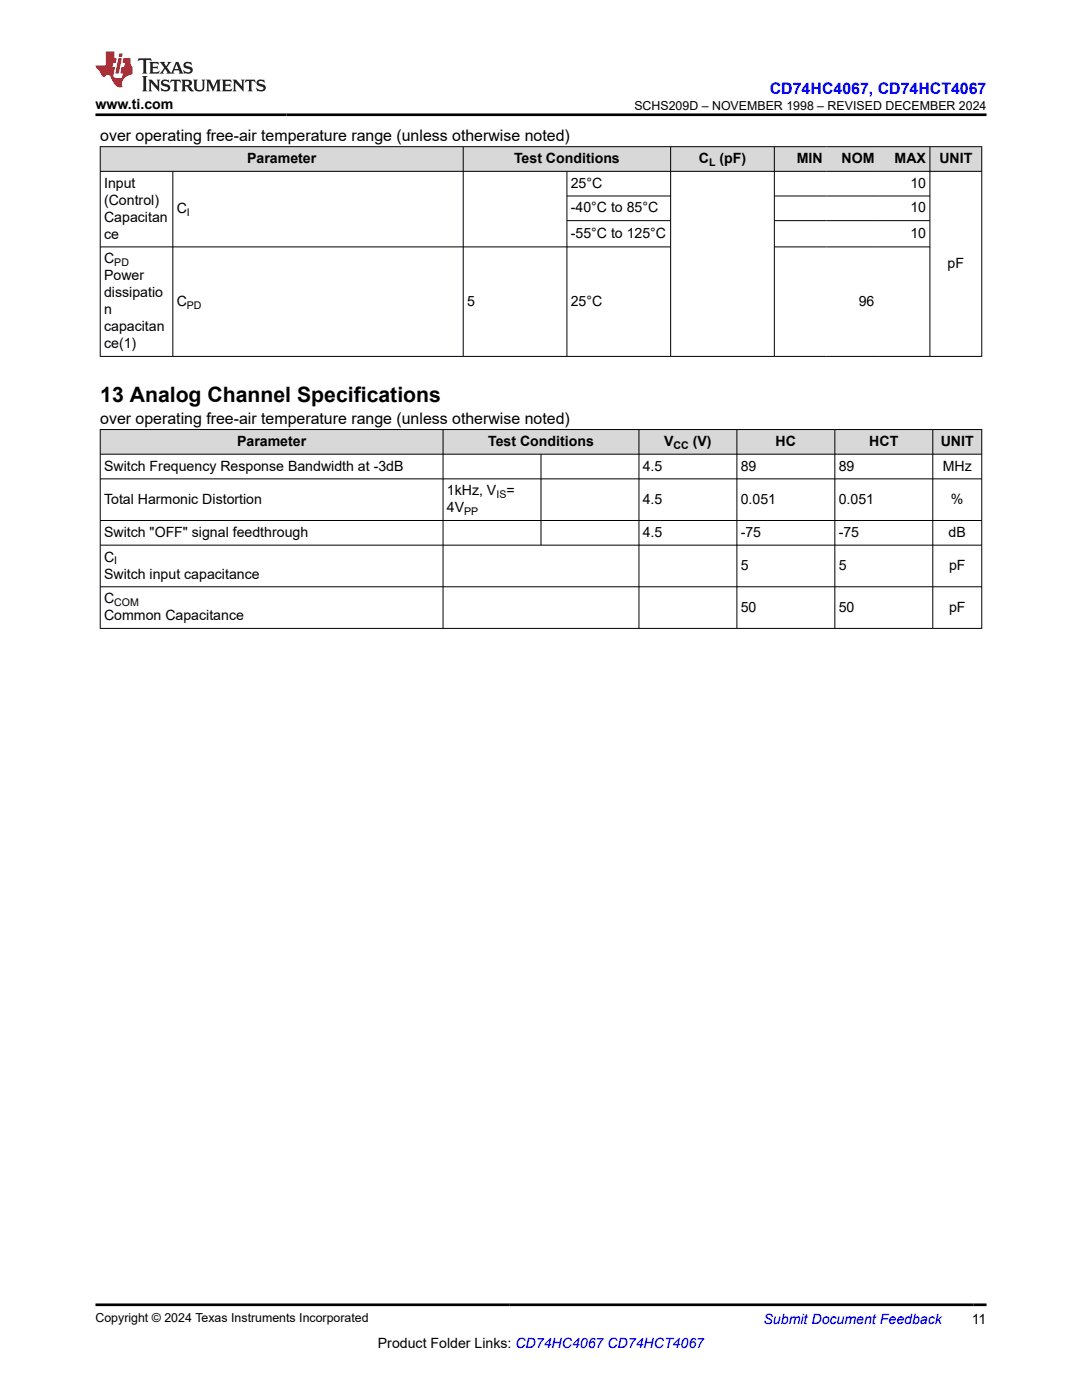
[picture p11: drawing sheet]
<svg xmlns="http://www.w3.org/2000/svg" width="216mm" height="279mm" viewBox="0 0 216 279" stroke-linecap="round" stroke-linejoin="round" font-family="sans-serif">
<g fill="#d8d8d8">
<path d="M20 29.3h175.9v4.9h-175.9z" fill-rule="evenodd"/>
<path d="M20.1 29.3h72.3v4.8h-72.3z" fill-rule="evenodd"/>
<path d="M92.5 29.3h41.3v4.8h-41.3z" fill-rule="evenodd"/>
<path d="M133.9 29.3h20.5v4.8h-20.5z" fill-rule="evenodd"/>
<path d="M154.6 29.3h10.3v4.8h-10.3z" fill-rule="evenodd"/>
<path d="M164.9 29.3h10.3v4.8h-10.3z" fill-rule="evenodd"/>
<path d="M175.2 29.3h10.3v4.8h-10.3z" fill-rule="evenodd"/>
<path d="M185.6 29.3h10.2v4.8h-10.2z" fill-rule="evenodd"/>
</g>
<g fill="none" stroke="#000" stroke-width=".2">
<path d="M19.9 29.3h176.1M19.9 34.2h176.1M20 29.2v42M34.5 34.2v37M92.4 29.2v42M113.1 34.2v37M113.1 39.1h20.8M133.8 29.2v42M154.5 29.2v42M154.5 39.1h31.1M185.6 29.2v42M195.9 29.2v42"/>
<path d="M19.9 49.3h114M113.1 44h20.8M154.5 49.3h31.1M154.5 44h31.1M196 71.1h-176.1"/>
</g>
<g fill="#d8d8d8">
<path d="M20 85.7h175.9v4.9h-175.9z" fill-rule="evenodd"/>
<path d="M20.1 85.8h68.2v4.8h-68.2z" fill-rule="evenodd"/>
<path d="M88.5 85.8h38.9v4.8h-38.9z" fill-rule="evenodd"/>
<path d="M127.6 85.8h19.4v4.8h-19.4z" fill-rule="evenodd"/>
<path d="M147.1 85.8h19.4v4.8h-19.4z" fill-rule="evenodd"/>
<path d="M166.6 85.8h19.5v4.8h-19.5z" fill-rule="evenodd"/>
<path d="M186.2 85.8h9.6v4.8h-9.6z" fill-rule="evenodd"/>
</g>
<g fill="none" stroke="#000" stroke-width=".2">
<path d="M19.9 85.7h176.1M19.9 90.6h176.1M19.9 95.6h176.1M20 85.7v39.8M88.4 85.7v39.8M107.9 90.6v18.3M127.5 85.7v39.8M147 85.7v39.8M166.6 85.7v39.8M186.1 85.7v39.8M195.9 85.7v39.8M19.9 103.9h176.1"/>
<path d="M19.9 108.8h176.1M19.9 117.1h176.1M19.9 125.4h176.1"/>
</g>
<path d="M27.7 11.6l-.2 .6 .5-.2h.6v.1v2.2l-.2 .4h1l-.2-.4v-2.2v-.1h.5l.5 .2-.1-.6zM29.8 12.4l.2 .3v1.6l-.2 .4h1.9l.1-.6a1.08 1.08 0 0 1-1.3 .2v-.7h.6l.4 .2v-.7l-.4 .2h-.6v-.5l.2-.2a1 1 0 0 1 1 .3l-.1-.5zM31.8 12.4l1 1.1-1 1.2h.9l-.2-.2 .4-.8 .5 .8-.2 .2h1.6l-.2-.2 .1-.5h1l.1 .5-.1 .2h.9l-.2-.4-.8-1.9h-.5l-1 2.1-.8-1.1 .9-1h-.8l.2 .2-.5 .6-.3-.6 .1-.2zM35.2 12.8l.4 1h-.8zM36.8 12.5a.65 .65 0 0 0-.2 .7 .65 .65 0 0 0 .6 .5l.7 .1 .1 .3a.79 .79 0 0 1-.7 .4 .79 .79 0 0 1-.7-.5l.1 .7 .2-.1a.93 .93 0 0 0 1.1 0 .93 .93 0 0 0 .4-.9 1.46 1.46 0 0 0-1.2-.6l-.1-.3a1.09 1.09 0 0 1 1.2 .2l-.2-.6-.1 .1-.6-.2zM28.4 15.2l.2 .4v2.2l-.2 .4h1l-.2-.4v-2.2l.2-.4zM29.6 15.9l.2 .4v1.5l-.2 .4h.8l-.3-.4v-1.3l1.7 1.8v-2l.2-.4h-.8l.2 .2 .1 1.1-1.2-1.3zM32.3 16a.65 .65 0 0 0-.2 .8 .65 .65 0 0 0 .7 .4l.6 .2 .1 .2a.79 .79 0 0 1-.7 .4 .79 .79 0 0 1-.7-.5l.1 .7 .2-.1a.93 .93 0 0 0 1.1 .1 .93 .93 0 0 0 .4-1 1.46 1.46 0 0 0-1.2-.5l-.1-.4a1.09 1.09 0 0 1 1.2 .2l-.2-.6-.1 .1-.6-.1zM34.1 15.9l-.1 .6a.63 .63 0 0 1 .7-.3l.1 1.6-.3 .4h1l-.2-.4v-1.6a.66 .66 0 0 1 .8 .3l-.1-.6zM36.2 15.9l.2 .4v1.5l-.2 .4h.9l-.2-.2v-.7h.5l.1 .2a.79 .79 0 0 0 1.2 .6l-1-.9a.61 .61 0 0 0 .6-.6 .61 .61 0 0 0-.5-.7zM36.9 16.2h.2a.47 .47 0 0 1 .5 .1 .47 .47 0 0 1 .1 .5l-.2 .1-.6 .1zM38.5 15.9l.2 .2a2.27 2.27 0 0 0 .4 2 1.04 1.04 0 0 0 1.7-.7v-1.3l.2-.2h-.8l.2 .4v1.1a.6 .6 0 0 1-.6 .6 .6 .6 0 0 1-.6-.6v-1.1l.3-.4zM41.1 15.9l.2 .4v1.5l-.2 .4h.7l-.2-.4v-1.4l.9 1.9 .8-1.9v1.4l-.2 .4h1l-.3-.4v-1.5l.3-.4h-.8l-.7 1.5-.7-1.5zM44.3 15.9l.2 .4v1.5l-.2 .4h1.9l.1-.6a1.09 1.09 0 0 1-1.3 .2v-.7h.6l.4 .2v-.6l-.4 .2h-.6v-.6l.2-.1a1.01 1.01 0 0 1 1 .3l-.1-.6zM46.4 15.9l.3 .4v1.5l-.3 .4h.8l-.2-.4v-1.3l1.6 1.8v-2l.2-.4h-.7l.2 .2v1.1l-1.2-1.3zM49 15.9l-.1 .6a.63 .63 0 0 1 .8-.3v1.6l-.3 .4h1l-.2-.4v-1.6a.66 .66 0 0 1 .8 .3l-.1-.6zM51.4 16a.65 .65 0 0 0-.2 .8 .65 .65 0 0 0 .6 .4l.6 .2 .2 .2a.79 .79 0 0 1-.8 .4 .79 .79 0 0 1-.6-.5l.1 .7 .2-.1a.93 .93 0 0 0 1 .1 .93 .93 0 0 0 .5-1 1.46 1.46 0 0 0-1.3-.5l-.1-.4a1.09 1.09 0 0 1 1.3 .2l-.2-.6-.2 .1-.5-.1z" fill="#231f20"/>
<path d="M21.1 10.3v2.7h-2.1l.1 .4 .9 1a.95 .95 0 0 0 .9 .9 .59 .59 0 0 1 .6-.4 .59 .59 0 0 1 .5 .3l.4 .8a1.59 1.59 0 0 0 2.1 1.4 1.61 1.61 0 0 1 1-2.3l1-.3-.1-1.5a1.59 1.59 0 0 1-.4-1.7h-1.4l-.2 .9h.5l-.1 .9h-.5l-.2 .9v.3l.4 .1-.2 .9h-.6a.73 .73 0 0 1-1.1-.7l.3-1.5h-.5l.2-.9h.5l.2-.9h-.5v-1.3zM23.6 11.6l-.6 3.1h.7l.6-3.1zM23.8 10.7l-.1 .6h.7l.1-.6z" fill="#ed1c24"/>
<path d="M19 22.9h177.8M19 260.4h177.8" fill="none" stroke="#000" stroke-width=".53"/>
<text font-size="4.2" x="20" y="80.2">13 Analog Channel Specifications</text>
<text font-size="3.2" fill="#00f" x="153.6" y="18.7">CD74HC4067, CD74HCT4067</text>
<g font-size="3.2">
<text x="20" y="28.2">over operating free-air temperature range (unless otherwise noted)</text>
<text x="20" y="84.7">over operating free-air temperature range (unless otherwise noted)</text>
</g>
<g font-size="2.8">
<text x="19" y="21.8">www.ti.com</text>
<text x="49.3" y="32.5">Parameter</text>
<text x="102.6" y="32.5">Test Conditions</text>
<text x="139.4" y="32.5">C</text>
<text x="143.6" y="32.5">(pF)</text>
<text x="159" y="32.5">MIN</text>
<text x="167.9" y="32.5">NOM</text>
<text x="178.5" y="32.5">MAX</text>
<text x="187.4" y="32.5">UNIT</text>
<text x="20.8" y="37.5">Input</text>
<text x="20.8" y="40.9">(Control)</text>
<text x="113.9" y="37.5">25°C</text>
<text x="181.6" y="37.5">10</text>
<text x="20.8" y="44.2">Capacitan</text>
<text x="20.8" y="47.6">ce</text>
<text x="35.3" y="42.5">C</text>
<text x="113.9" y="42.4">-40°C to 85°C</text>
<text x="113.9" y="47.5">-55°C to 125°C</text>
<text x="181.6" y="42.4">10</text>
<text x="181.6" y="47.5">10</text>
<text x="20.8" y="52.5">C</text>
<text x="189.1" y="53.5">pF</text>
<text x="20.8" y="55.9">Power</text>
<text x="20.8" y="59.3">dissipatio</text>
<text x="20.8" y="62.7">n</text>
<text x="35.3" y="61">C</text>
<text x="93.2" y="61">5</text>
<text x="113.9" y="61">25°C</text>
<text x="171.4" y="61">96</text>
<text x="20.8" y="66.1">capacitan</text>
<text x="20.8" y="69.5">ce(1)</text>
<text x="47.3" y="89">Parameter</text>
<text x="97.4" y="89">Test Conditions</text>
<text x="132.5" y="89">V</text>
<text x="138.2" y="89">(V)</text>
<text x="154.8" y="89">HC</text>
<text x="173.5" y="89">HCT</text>
<text x="187.7" y="89">UNIT</text>
<text x="20.8" y="93.9">Switch Frequency Response Bandwidth at -3dB</text>
<text x="128.3" y="93.9">4.5</text>
<text x="147.8" y="93.9">89</text>
<text x="167.4" y="93.9">89</text>
<text x="188.1" y="93.9">MHz</text>
<text x="20.8" y="100.5">Total Harmonic Distortion</text>
<text x="89.2" y="98.8">1kHz, V</text>
<text x="101.1" y="98.8">=</text>
<text x="128.3" y="100.5">4.5</text>
<text x="147.8" y="100.5">0.051</text>
<text x="167.4" y="100.5">0.051</text>
<text x="189.8" y="100.5">%</text>
<text x="20.8" y="107.1">Switch &quot;OFF&quot; signal feedthrough</text>
<text x="89.2" y="102.2">4V</text>
<text x="128.3" y="107.1">4.5</text>
<text x="147.8" y="107.1">-75</text>
<text x="167.4" y="107.1">-75</text>
<text x="189.3" y="107.1">dB</text>
<text x="20.8" y="112.1">C</text>
<text x="147.8" y="113.8">5</text>
<text x="167.4" y="113.8">5</text>
<text x="189.4" y="113.8">pF</text>
<text x="20.8" y="115.5">Switch input capacitance</text>
<text x="20.8" y="123.8">Common Capacitance</text>
<text x="20.8" y="120.4">C</text>
<text x="147.8" y="122.1">50</text>
<text x="167.4" y="122.1">50</text>
<text x="189.4" y="122.1">pF</text>
<text x="75.4" y="269">Product Folder Links: CD74HC4067 CD74HCT4067</text>
<text x="193.9" y="264.2">11</text>
</g>
<text font-size="2.8" fill="#00f" x="152.4" y="264.2">Submit Document Feedback</text>
<g font-size="2.5">
<text x="126.6" y="21.9">SCHS209D – NOVEMBER 1998 – REVISED DECEMBER 2024</text>
<text x="19" y="263.9">Copyright © 2024 Texas Instruments Incorporated</text>
</g>
<g font-size="2.1">
<text x="141.5" y="33.1">L</text>
<text x="37.3" y="43.1">I</text>
<text x="22.8" y="53.1">PD</text>
<text x="37.3" y="61.6">PD</text>
<text x="134.4" y="89.6">CC</text>
<text x="99.1" y="99.4">IS</text>
<text x="92.6" y="102.8">PP</text>
<text x="22.8" y="112.6">I</text>
<text x="22.8" y="120.9">COM</text>
</g>
</svg>
